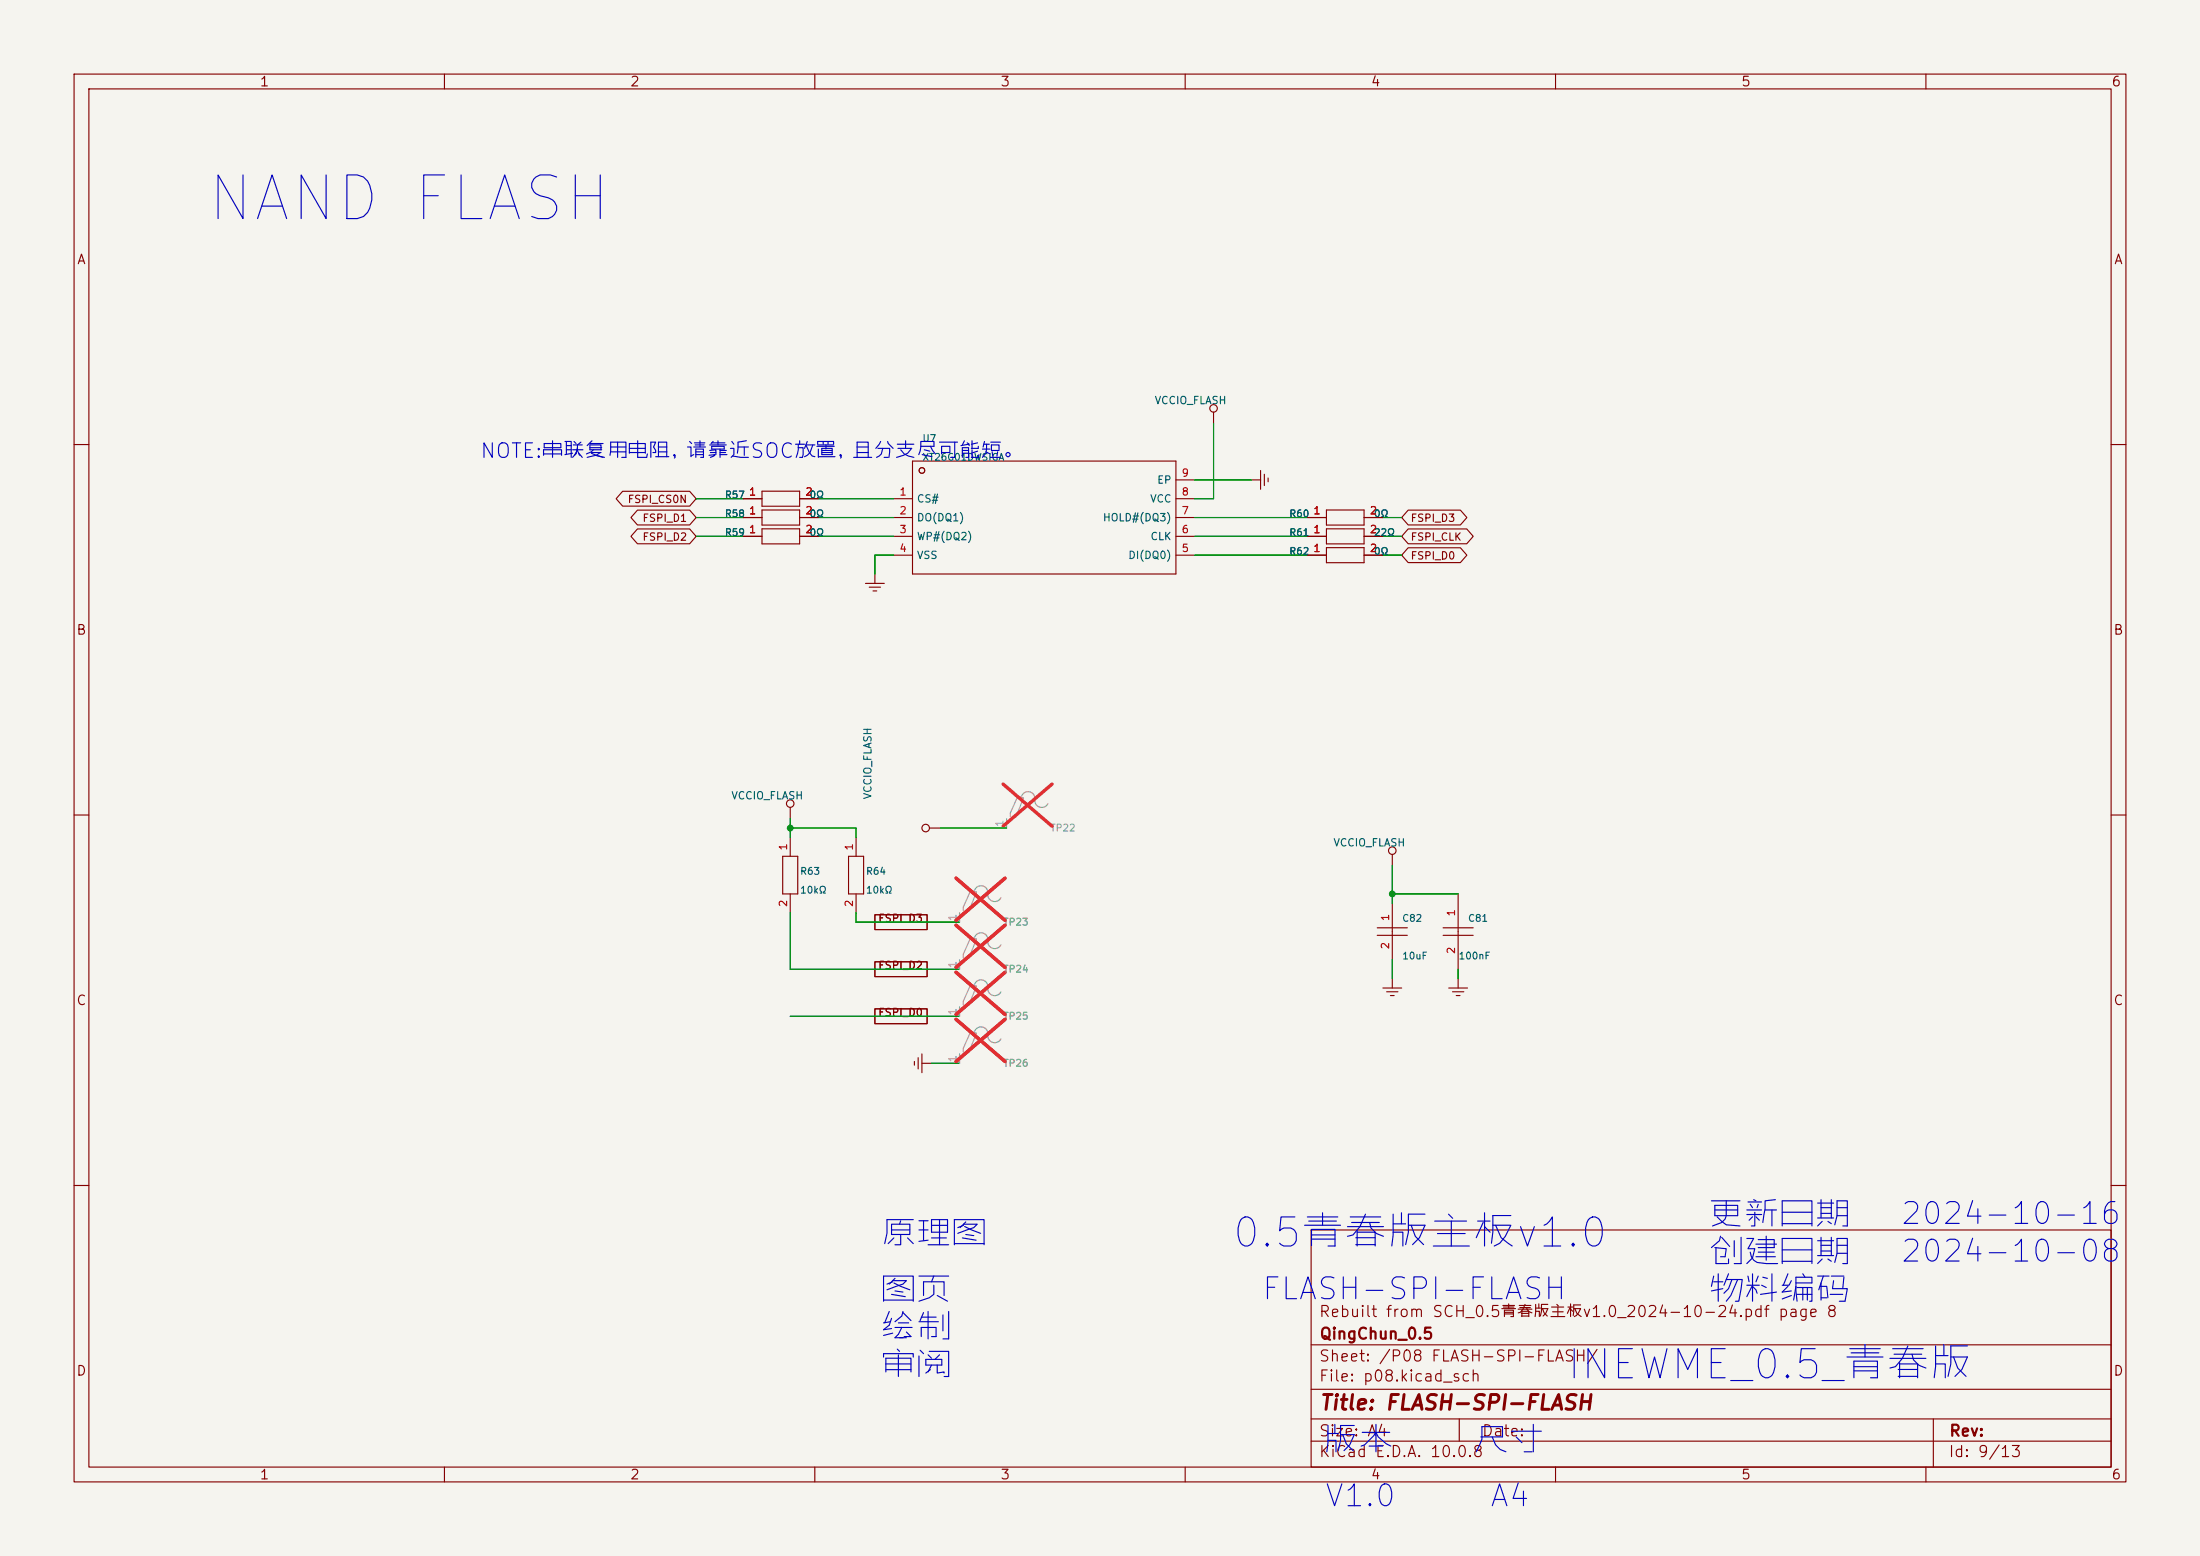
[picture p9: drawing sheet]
<svg xmlns="http://www.w3.org/2000/svg" width="297mm" height="210mm" viewBox="0 0 297 210" stroke-linecap="round" stroke-linejoin="round" font-family="sans-serif">
<path d="M0 0h297v210h-297z" fill="#f5f4ef" stroke="#f5f4ef" stroke-width=".14"/>
<g fill="none" stroke="#840000" stroke-width=".15">
<path d="M10 10h277v190h-277zM12 12h273v186h-273zM60 10v2M110 10v2M160 10v2M210 10v2M260 10v2M163.8 55.6v1.6M10 60h2M84.1 66.3h9l.9 1-.9 1h-9l-.9-1zM86.1 68.8h7l.9 1.1-.9 1h-7l-.9-1zM86.1 71.4h7l.9 1-.9 1h-7l-.9-1z"/>
<path d="M100.3 69.9h2.6M100.3 72.4h2.6M100.3 67.3h2.6M102.9 68.8h5v2.1h-5zM102.9 66.3h5v2h-5zM102.9 71.4h5v2h-5zM107.9 69.9h2.6M107.9 72.4h2.6M107.9 67.3h2.6M116.8 78.7h2.6M117.3 79.2h1.6M117.9 79.8h.5"/>
<path d="M118.1 77.5v1.2M120.6 69.9h2.6M120.6 74.9h2.6M120.6 72.4h2.6M120.6 67.3h2.6M123.2 62.2h35.5v15.3h-35.5zM158.7 69.9h2.6M158.7 74.9h2.6M158.7 64.8h2.6M158.7 72.4h2.6M158.7 67.3h2.6M168.9 64.8h1.3"/>
<path d="M170.2 63.5v2.5M170.7 64v1.5M171.2 64.5v.5M176.5 69.9h2.6M176.5 74.9h2.6M176.5 72.4h2.6M179.1 68.8h5v2.1h-5zM179.1 73.9h5v2h-5zM179.1 71.4h5v2h-5zM184.1 69.9h2.6M184.1 74.9h2.6M184.1 72.4h2.6"/>
<path d="M190.1 73.9h7.1l.8 1-.8 1h-7.1l-.9-1zM190.1 71.4h7.9l.9 1-.9 1h-7.9l-.9-1zM190.1 68.8h7.1l.8 1.1-.8 1h-7.1l-.9-1zM285 60h2M10 110h2M105.7 115.6h2v5.1h-2zM106.7 109v1.5M106.7 113v2.6M114.6 115.6h2v5.1h-2zM115.6 113v2.6M125.5 111.8h1.5M188 115.3v1.5"/>
<path d="M285 110h2M106.7 120.7v2.5M115.6 120.7v2.5M118.1 136.2h7.1v2h-7.1zM118.1 123.5h7.1v2h-7.1zM118.1 129.8h7.1v2h-7.1zM185.9 125.2h4.1M185.9 126.2h4.1M186.7 133.4h2.5M187.2 133.9h1.5M187.7 134.4h.5M188 121.9v7.6"/>
<path d="M188 132.1v1.3M194.8 125.2h4.1M194.8 126.2h4.1M195.6 133.4h2.5M196.1 133.9h1.5M196.6 134.4h.5M196.8 120.7v10.1M196.8 132.1v1.3M123.4 143.3v.5M124 142.7v1.6M124.5 142.2v2.6M124.5 143.5h1.2"/>
<path d="M10 160h2M177 166h108v32h-108zM285 160h2M60 198v2M110 198v2M160 198v2M177 194.5h108M177 191.5h108M177 187.5h108M177 181.5h108M197 191.5v3M210 198v2"/>
<path d="M260 198v2M261 191.5v6.5"/>
<circle cx="163.8" cy="55.1" r=".51"/>
<circle cx="124.5" cy="63.5" r=".38"/>
<circle cx="106.7" cy="108.5" r=".51"/>
<circle cx="125" cy="111.8" r=".51"/>
<circle cx="188" cy="114.8" r=".51"/>
</g>
<g fill="none" stroke="#9c9b98" stroke-width=".15">
<path d="M135.9 110.5v1.3M136.4 110.2v-.5l1-2.3 .8 .3-1 2.5-.5 .3M137.9 107.4a.93 .93 0 0 1 1.1-.5 .93 .93 0 0 1 .7 1.1 .94 .94 0 0 0 .7 .9 .94 .94 0 0 0 1.1-.4M129.5 123.2v1.3M129.5 129.5v1.3M129.5 135.9v1.3M130 135.6v-.5l1.1-2.3 .7 .3-1 2.5-.5 .3M130 122.9v-.5l1.1-2.3 .7 .3-1 2.5-.5 .3M130 129.3v-.5l1.1-2.3 .7 .2-1 2.6-.5 .2M131.6 132.8a.93 .93 0 0 1 1.1-.5 .93 .93 0 0 1 .6 1.1 .94 .94 0 0 0 .7 .9 .94 .94 0 0 0 1.1-.4M131.6 139.2a.93 .93 0 0 1 1.1-.6 .93 .93 0 0 1 .6 1.1 .94 .94 0 0 0 .7 1 .94 .94 0 0 0 1.1-.5M131.6 126.5a.93 .93 0 0 1 1.1-.6 .93 .93 0 0 1 .6 1.1 .94 .94 0 0 0 .7 1 .94 .94 0 0 0 1.1-.5"/>
<path d="M131.6 120.1a.93 .93 0 0 1 1.1-.5 .93 .93 0 0 1 .6 1.1 .94 .94 0 0 0 .7 .9 .94 .94 0 0 0 1.1-.4M129.5 142.2v1.3M130 142v-.5l1.1-2.3 .7 .2-1 2.6-.5 .2"/>
</g>
<path d="M129.1 118.5l6.6 5.7M135.4 105.8l6.6 5.7M135.7 118.5l-6.6 5.7M142 105.8l-6.6 5.7M129.1 131.2l6.6 5.7M129.1 137.6l6.6 5.7M129.1 124.9l6.6 5.7M135.7 131.2l-6.6 5.7M135.7 137.6l-6.6 5.7M135.7 124.9l-6.6 5.7" fill="none" stroke="#e12e31" stroke-width=".46"/>
<g fill="none" stroke="#009600" stroke-width=".15">
<path d="M163.8 57.2v10.1h-2.5M94 69.9h6.3M94 72.4h6.3M94 67.3h6.3M110.5 69.9h10.1M110.5 72.4h10.1M110.5 67.3h10.1M120.6 74.9h-2.5v2.6M161.3 64.8h7.6M161.3 74.9h15.2M161.3 69.9h15.2M161.3 72.4h15.2"/>
<path d="M186.7 74.9h2.5M186.7 69.9h2.5M186.7 72.4h2.5M106.7 111.8h8.9v1.2M106.7 110.5v2.5M127 111.8h8.9M188 116.8v5.1M106.7 123.2v7.6h22.8M106.7 137.2h22.8M115.6 123.2v1.3h13.9M188 129.5v2.6M188 120.7h8.8"/>
<path d="M196.8 130.8v1.3M125.7 143.5h3.8"/>
</g>
<g fill="#009600">
<circle cx="106.7" cy="111.8" r=".46"/>
<circle cx="188" cy="120.7" r=".46"/>
</g>
<text font-size="5.9" fill="#0000c2" x="27.5" y="31.3">NAND FLASH</text>
<g font-size="3.9" fill="#0000c2">
<text x="166" y="169.4">0.5青春版主板v1.0</text>
<text x="211.2" y="187.1">INEWME_0.5_青春版</text>
</g>
<g font-size="3.2" fill="#0000c2">
<text x="230.4" y="166.4">更新日期</text>
<text x="118.6" y="169">原理图</text>
<text x="230.4" y="171.5">创建日期</text>
<text x="118.6" y="176.6">图页</text>
<text x="230.4" y="176.6">物料编码</text>
<text x="118.6" y="181.7">绘制</text>
<text x="118.6" y="186.8">审阅</text>
<text x="178.3" y="196.9">版本</text>
<text x="198.7" y="196.9">尺寸</text>
</g>
<g font-size="2.9" fill="#0000c2">
<text x="256.3" y="166">2024-10-16</text>
<text x="256.3" y="171.1">2024-10-08</text>
<text x="170.1" y="176.2">FLASH-SPI-FLASH</text>
<text x="178.6" y="204.1">V1.0</text>
<text x="200.9" y="204.1">A4</text>
</g>
<text font-size="2" fill="#0000c2" x="64.7" y="62.3">NOTE:串联复用电阻，请靠近SOC放置，且分支尽可能短。</text>
<text font-size="2" fill="#840000" x="178" y="190.8">Title: FLASH-SPI-FLASH</text>
<g font-size="1.5" fill="#840000">
<text x="178" y="178.1">Rebuilt from SCH_0.5青春版主板v1.0_2024-10-24.pdf page 8</text>
<text x="178" y="184.1">Sheet: /P08 FLASH-SPI-FLASH/</text>
<text x="178" y="181.1">QingChun_0.5</text>
<text x="178" y="186.8">File: p08.kicad_sch</text>
<text x="178" y="197">KiCad E.D.A. 10.0.8</text>
<text x="178" y="194.2">Size: A4</text>
<text x="200" y="194.2">Date:</text>
<text x="263" y="197">Id: 9/13</text>
<text x="263" y="194.2">Rev:</text>
</g>
<g font-size="1.3" fill="#840000">
<text x="35" y="12">1</text>
<text x="85" y="12">2</text>
<text x="135" y="12">3</text>
<text x="185" y="12">4</text>
<text x="235" y="12">5</text>
<text x="285" y="12">6</text>
<text x="10.3" y="36">A</text>
<text x="285.3" y="36">A</text>
<text x="10.2" y="86">B</text>
<text x="285.2" y="86">B</text>
<text x="10.2" y="136">C</text>
<text x="285.2" y="136">C</text>
<text x="10.2" y="186">D</text>
<text x="285.2" y="186">D</text>
<text x="35" y="200">1</text>
<text x="85" y="200">2</text>
<text x="135" y="200">3</text>
<text x="185" y="200">4</text>
<text x="235" y="200">5</text>
<text x="285" y="200">6</text>
</g>
<g font-size="1" fill="#006464">
<text x="155.8" y="54.8">VCCIO_FLASH</text>
<text x="156.1" y="65.5">EP</text>
<text x="123.7" y="68.1">CS#</text>
<text x="123.7" y="70.6">DO(DQ1)</text>
<text x="148.8" y="70.6">HOLD#(DQ3)</text>
<text x="155.2" y="68.1">VCC</text>
<text x="123.7" y="73.1">WP#(DQ2)</text>
<text x="123.7" y="75.7">VSS</text>
<text x="152.2" y="75.7">DI(DQ0)</text>
<text x="155.2" y="73.1">CLK</text>
<text x="117.9" y="108" transform="rotate(-90 117.9 108)">VCCIO_FLASH</text>
<text x="98.6" y="108.1">VCCIO_FLASH</text>
<text x="179.9" y="114.5">VCCIO_FLASH</text>
</g>
<g font-size="1" fill="#a90000">
<text x="159.4" y="64.6">9</text>
<text x="101" y="69.7">1</text>
<text x="101" y="67.1">1</text>
<text x="108.6" y="69.7">2</text>
<text x="108.6" y="67.1">2</text>
<text x="121.3" y="67.1">1</text>
<text x="121.3" y="69.7">2</text>
<text x="159.4" y="69.7">7</text>
<text x="159.4" y="67.1">8</text>
<text x="177.2" y="69.7">1</text>
<text x="184.8" y="69.7">2</text>
<text x="101" y="72.2">1</text>
<text x="108.6" y="72.2">2</text>
<text x="121.3" y="72.2">3</text>
<text x="121.3" y="74.7">4</text>
<text x="159.4" y="74.7">5</text>
<text x="159.4" y="72.2">6</text>
<text x="177.2" y="74.7">1</text>
<text x="177.2" y="72.2">1</text>
<text x="184.8" y="74.7">2</text>
<text x="184.8" y="72.2">2</text>
<text x="106.5" y="114.9" transform="rotate(-90 106.5 114.9)">1</text>
<text x="115.4" y="114.9" transform="rotate(-90 115.4 114.9)">1</text>
<text x="106.5" y="122.5" transform="rotate(-90 106.5 122.5)">2</text>
<text x="115.4" y="122.5" transform="rotate(-90 115.4 122.5)">2</text>
<text x="187.8" y="124.4" transform="rotate(-90 187.8 124.4)">1</text>
<text x="196.7" y="123.8" transform="rotate(-90 196.7 123.8)">1</text>
<text x="187.8" y="128.2" transform="rotate(-90 187.8 128.2)">2</text>
<text x="196.7" y="128.8" transform="rotate(-90 196.7 128.8)">2</text>
</g>
<g font-size="1" fill="#840000">
<text x="84.7" y="68.1">FSPI_CS0N</text>
<text x="86.7" y="70.7">FSPI_D1</text>
<text x="190.4" y="70.7">FSPI_D3</text>
<text x="86.7" y="73.2">FSPI_D2</text>
<text x="190.4" y="75.8">FSPI_D0</text>
<text x="190.4" y="73.2">FSPI_CLK</text>
<text x="118.5" y="124.7">FSPI_D3</text>
<text x="118.5" y="131.1">FSPI_D2</text>
<text x="118.5" y="137.4">FSPI_D0</text>
</g>
<g font-size="1" fill="#a5a4a2">
<text x="135.7" y="111.7" transform="rotate(-90 135.7 111.7)">1</text>
<text x="129.4" y="124.4" transform="rotate(-90 129.4 124.4)">1</text>
<text x="129.4" y="130.8" transform="rotate(-90 129.4 130.8)">1</text>
<text x="129.4" y="137.1" transform="rotate(-90 129.4 137.1)">1</text>
<text x="129.4" y="143.5" transform="rotate(-90 129.4 143.5)">1</text>
</g>
<g font-size=".9" fill="#006464">
<text x="124.4" y="59.9">U7</text>
<text x="124.4" y="62.4">XT26G01DWSIGA</text>
<text x="97.8" y="70">R58</text>
<text x="97.8" y="67.5">R57</text>
<text x="109.2" y="70">0Ω</text>
<text x="109.2" y="67.5">0Ω</text>
<text x="174" y="70">R60</text>
<text x="185.4" y="70">0Ω</text>
<text x="97.8" y="72.6">R59</text>
<text x="109.2" y="72.6">0Ω</text>
<text x="174" y="75.1">R62</text>
<text x="174" y="72.6">R61</text>
<text x="185.4" y="75.1">0Ω</text>
<text x="185.4" y="72.6">22Ω</text>
<text x="107.9" y="118.3">R63</text>
<text x="116.8" y="118.3">R64</text>
<text x="107.9" y="120.8">10kΩ</text>
<text x="116.8" y="120.8">10kΩ</text>
<text x="189.2" y="124.6">C82</text>
<text x="198.1" y="124.6">C81</text>
<text x="189.2" y="129.7">10uF</text>
<text x="196.8" y="129.7">100nF</text>
</g>
<g font-size=".9" fill="#939391">
<text x="141.7" y="112.4">TP22</text>
<text x="135.4" y="125.1">TP23</text>
<text x="135.4" y="131.5">TP24</text>
<text x="135.4" y="137.8">TP25</text>
<text x="135.4" y="144.2">TP26</text>
</g>
</svg>
